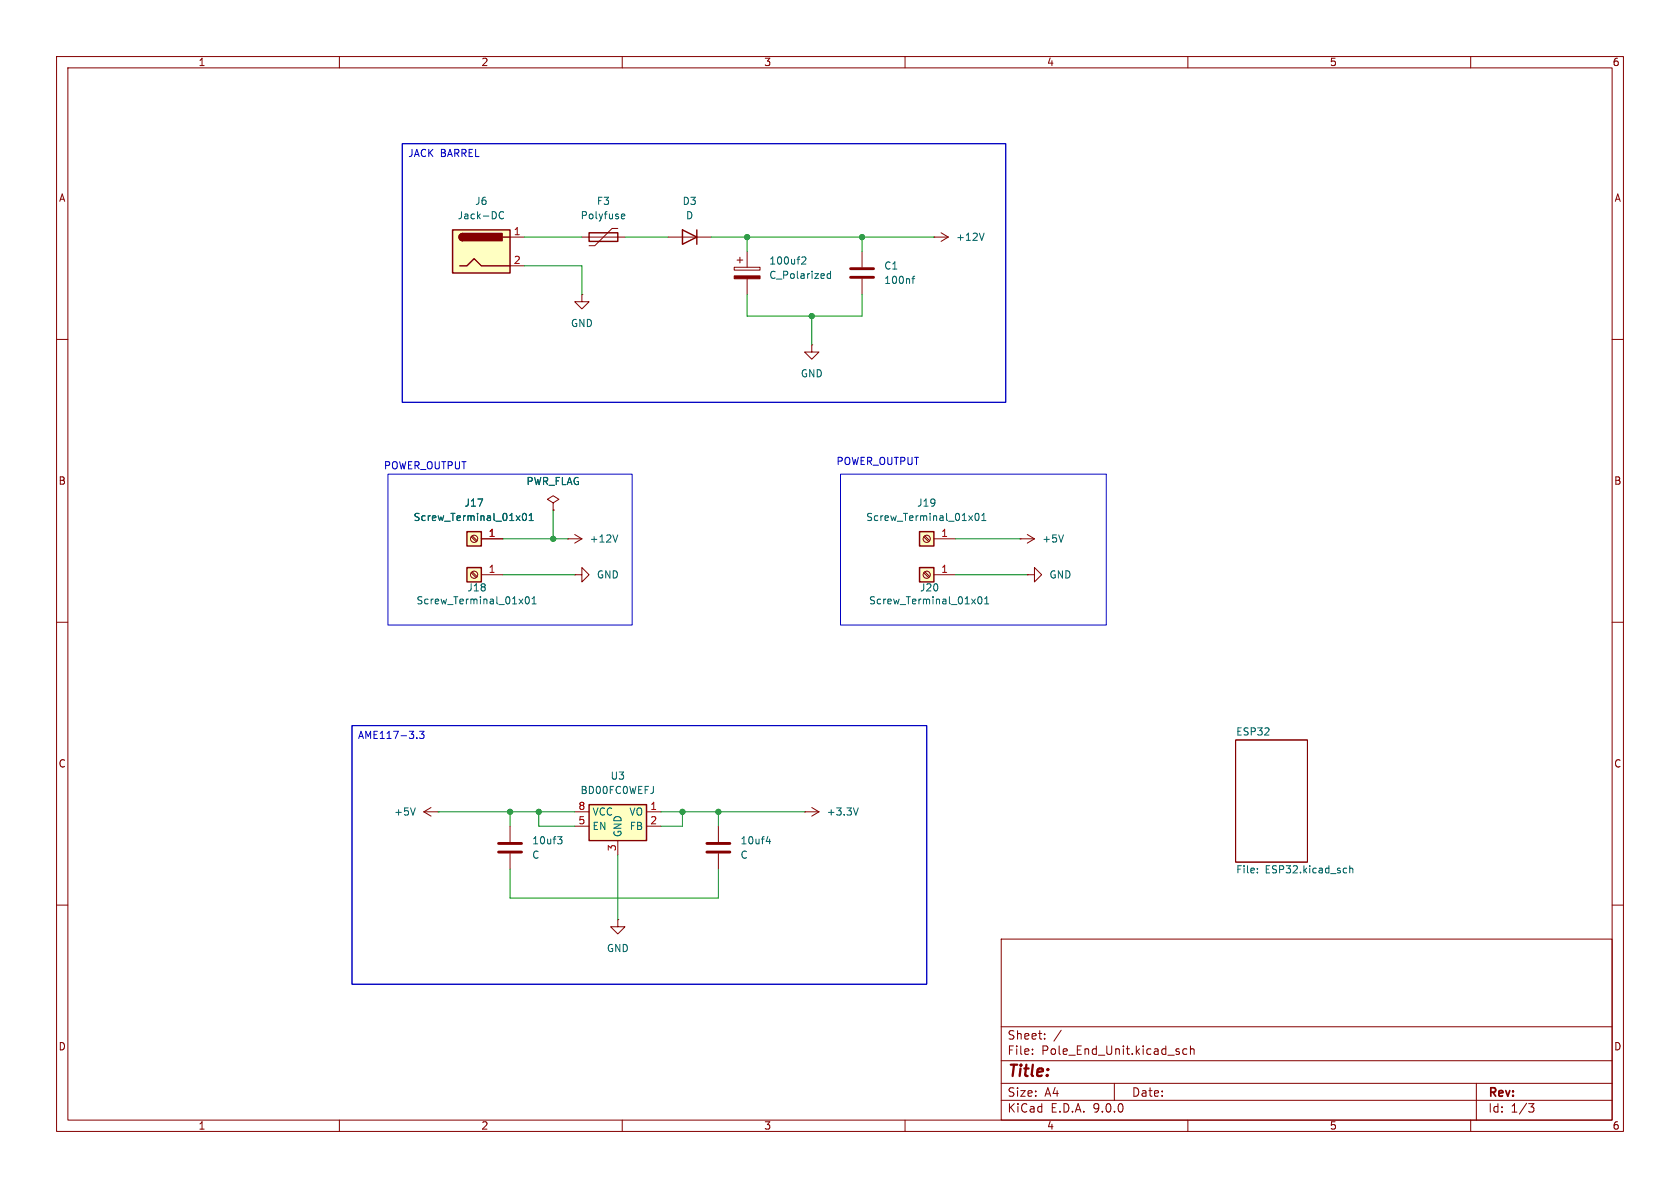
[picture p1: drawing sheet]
(kicad_sch
 (version 20250114)
 (generator "eeschema")
 (generator_version "9.0")
 (paper "A4")
 (lib_symbols
  (symbol "Connector:Jack-DC"
   (pin_names
    (offset 1.016)) (exclude_from_sim no) (in_bom yes) (on_board yes)
   (property "Reference" "J" (at 0 5.334 0) (effects (font (size 1.27 1.27))))
   (property "Value" "Jack-DC" (at 0 -5.08 0) (effects (font (size 1.27 1.27))))
   (property "Footprint" "" (at 1.27 -1.016 0) (effects (font (size 1.27 1.27)) (hide yes)))
   (property "Datasheet" "~" (at 1.27 -1.016 0) (effects (font (size 1.27 1.27)) (hide yes)))
   (property "Description" "DC Barrel Jack" (at 0 0 0) (effects (font (size 1.27 1.27)) (hide yes)))
   (symbol "Jack-DC_0_1"
    (rectangle (start -5.08 3.81) (end 5.08 -3.81) (stroke (width 0.254) (type default)) (fill (type background)))
    (polyline (pts (xy -3.81 -2.54) (xy -2.54 -2.54) (xy -1.27 -1.27) (xy 0 -2.54) (xy 2.54 -2.54) (xy 5.08 -2.54)) (stroke (width 0.254) (type default)) (fill (type none)))
    (arc (start -3.302 1.905) (mid -3.9343 2.54) (end -3.302 3.175) (stroke (width 0.254) (type default)) (fill (type none)))
    (arc (start -3.302 1.905) (mid -3.9343 2.54) (end -3.302 3.175) (stroke (width 0.254) (type default)) (fill (type outline)))
    (rectangle (start 3.683 3.175) (end -3.302 1.905) (stroke (width 0.254) (type default)) (fill (type outline)))
    (polyline (pts (xy 5.08 2.54) (xy 3.81 2.54)) (stroke (width 0.254) (type default)) (fill (type none))))
   (symbol "Jack-DC_1_1"
    (pin passive line (at 7.62 2.54 180) (length 2.54) (name "~" (effects (font (size 1.27 1.27)))) (number "1" (effects (font (size 1.27 1.27)))))
    (pin passive line (at 7.62 -2.54 180) (length 2.54) (name "~" (effects (font (size 1.27 1.27)))) (number "2" (effects (font (size 1.27 1.27))))))
   (embedded_fonts no))
  (symbol "Connector:Screw_Terminal_01x01"
   (pin_names
    (offset 1.016) (hide yes)) (exclude_from_sim no) (in_bom yes) (on_board yes)
   (property "Reference" "J" (at 0 2.54 0) (effects (font (size 1.27 1.27))))
   (property "Value" "Screw_Terminal_01x01" (at 0 -2.54 0) (effects (font (size 1.27 1.27))))
   (property "Footprint" "" (at 0 0 0) (effects (font (size 1.27 1.27)) (hide yes)))
   (property "Datasheet" "~" (at 0 0 0) (effects (font (size 1.27 1.27)) (hide yes)))
   (property "Description" "Generic screw terminal, single row, 01x01, script generated (kicad-library-utils/schlib/autogen/connector/)" (at 0 0 0) (effects (font (size 1.27 1.27)) (hide yes)))
   (symbol "Screw_Terminal_01x01_1_1"
    (rectangle (start -1.27 1.27) (end 1.27 -1.27) (stroke (width 0.254) (type default)) (fill (type background)))
    (polyline (pts (xy -0.5334 0.3302) (xy 0.3302 -0.508)) (stroke (width 0.1524) (type default)) (fill (type none)))
    (polyline (pts (xy -0.3556 0.508) (xy 0.508 -0.3302)) (stroke (width 0.1524) (type default)) (fill (type none)))
    (circle (center 0 0) (radius 0.635) (stroke (width 0.1524) (type default)) (fill (type none)))
    (pin passive line (at -5.08 0 0) (length 3.81) (name "Pin_1" (effects (font (size 1.27 1.27)))) (number "1" (effects (font (size 1.27 1.27))))))
   (embedded_fonts no))
  (symbol "Device:C"
   (pin_numbers (hide yes))
   (pin_names
    (offset 0.254)) (exclude_from_sim no) (in_bom yes) (on_board yes)
   (property "Reference" "C" (at 0.635 2.54 0) (effects (font (size 1.27 1.27)) (justify left)))
   (property "Value" "C" (at 0.635 -2.54 0) (effects (font (size 1.27 1.27)) (justify left)))
   (property "Footprint" "" (at 0.9652 -3.81 0) (effects (font (size 1.27 1.27)) (hide yes)))
   (property "Datasheet" "~" (at 0 0 0) (effects (font (size 1.27 1.27)) (hide yes)))
   (property "Description" "Unpolarized capacitor" (at 0 0 0) (effects (font (size 1.27 1.27)) (hide yes)))
   (symbol "C_0_1"
    (polyline (pts (xy -2.032 0.762) (xy 2.032 0.762)) (stroke (width 0.508) (type default)) (fill (type none)))
    (polyline (pts (xy -2.032 -0.762) (xy 2.032 -0.762)) (stroke (width 0.508) (type default)) (fill (type none))))
   (symbol "C_1_1"
    (pin passive line (at 0 3.81 270) (length 2.794) (name "~" (effects (font (size 1.27 1.27)))) (number "1" (effects (font (size 1.27 1.27)))))
    (pin passive line (at 0 -3.81 90) (length 2.794) (name "~" (effects (font (size 1.27 1.27)))) (number "2" (effects (font (size 1.27 1.27))))))
   (embedded_fonts no))
  (symbol "Device:C_Polarized"
   (pin_numbers (hide yes))
   (pin_names
    (offset 0.254)) (exclude_from_sim no) (in_bom yes) (on_board yes)
   (property "Reference" "C" (at 0.635 2.54 0) (effects (font (size 1.27 1.27)) (justify left)))
   (property "Value" "C_Polarized" (at 0.635 -2.54 0) (effects (font (size 1.27 1.27)) (justify left)))
   (property "Footprint" "" (at 0.9652 -3.81 0) (effects (font (size 1.27 1.27)) (hide yes)))
   (property "Datasheet" "~" (at 0 0 0) (effects (font (size 1.27 1.27)) (hide yes)))
   (property "Description" "Polarized capacitor" (at 0 0 0) (effects (font (size 1.27 1.27)) (hide yes)))
   (symbol "C_Polarized_0_1"
    (rectangle (start -2.286 0.508) (end 2.286 1.016) (stroke (width 0) (type default)) (fill (type none)))
    (polyline (pts (xy -1.778 2.286) (xy -0.762 2.286)) (stroke (width 0) (type default)) (fill (type none)))
    (polyline (pts (xy -1.27 2.794) (xy -1.27 1.778)) (stroke (width 0) (type default)) (fill (type none)))
    (rectangle (start 2.286 -0.508) (end -2.286 -1.016) (stroke (width 0) (type default)) (fill (type outline))))
   (symbol "C_Polarized_1_1"
    (pin passive line (at 0 3.81 270) (length 2.794) (name "~" (effects (font (size 1.27 1.27)))) (number "1" (effects (font (size 1.27 1.27)))))
    (pin passive line (at 0 -3.81 90) (length 2.794) (name "~" (effects (font (size 1.27 1.27)))) (number "2" (effects (font (size 1.27 1.27))))))
   (embedded_fonts no))
  (symbol "Device:D"
   (pin_numbers (hide yes))
   (pin_names
    (offset 1.016) (hide yes)) (exclude_from_sim no) (in_bom yes) (on_board yes)
   (property "Reference" "D" (at 0 2.54 0) (effects (font (size 1.27 1.27))))
   (property "Value" "D" (at 0 -2.54 0) (effects (font (size 1.27 1.27))))
   (property "Footprint" "" (at 0 0 0) (effects (font (size 1.27 1.27)) (hide yes)))
   (property "Datasheet" "~" (at 0 0 0) (effects (font (size 1.27 1.27)) (hide yes)))
   (property "Description" "Diode" (at 0 0 0) (effects (font (size 1.27 1.27)) (hide yes)))
   (property "Sim.Device" "D" (at 0 0 0) (effects (font (size 1.27 1.27)) (hide yes)))
   (property "Sim.Pins" "1=K 2=A" (at 0 0 0) (effects (font (size 1.27 1.27)) (hide yes)))
   (symbol "D_0_1"
    (polyline (pts (xy -1.27 1.27) (xy -1.27 -1.27)) (stroke (width 0.254) (type default)) (fill (type none)))
    (polyline (pts (xy 1.27 1.27) (xy 1.27 -1.27) (xy -1.27 0) (xy 1.27 1.27)) (stroke (width 0.254) (type default)) (fill (type none)))
    (polyline (pts (xy 1.27 0) (xy -1.27 0)) (stroke (width 0) (type default)) (fill (type none))))
   (symbol "D_1_1"
    (pin passive line (at -3.81 0 0) (length 2.54) (name "K" (effects (font (size 1.27 1.27)))) (number "1" (effects (font (size 1.27 1.27)))))
    (pin passive line (at 3.81 0 180) (length 2.54) (name "A" (effects (font (size 1.27 1.27)))) (number "2" (effects (font (size 1.27 1.27))))))
   (embedded_fonts no))
  (symbol "Device:Polyfuse"
   (pin_numbers (hide yes))
   (pin_names
    (offset 0)) (exclude_from_sim no) (in_bom yes) (on_board yes)
   (property "Reference" "F" (at -2.54 0 90) (effects (font (size 1.27 1.27))))
   (property "Value" "Polyfuse" (at 2.54 0 90) (effects (font (size 1.27 1.27))))
   (property "Footprint" "" (at 1.27 -5.08 0) (effects (font (size 1.27 1.27)) (justify left) (hide yes)))
   (property "Datasheet" "~" (at 0 0 0) (effects (font (size 1.27 1.27)) (hide yes)))
   (property "Description" "Resettable fuse, polymeric positive temperature coefficient" (at 0 0 0) (effects (font (size 1.27 1.27)) (hide yes)))
   (symbol "Polyfuse_0_1"
    (polyline (pts (xy -1.524 2.54) (xy -1.524 1.524) (xy 1.524 -1.524) (xy 1.524 -2.54)) (stroke (width 0) (type default)) (fill (type none)))
    (rectangle (start -0.762 2.54) (end 0.762 -2.54) (stroke (width 0.254) (type default)) (fill (type none)))
    (polyline (pts (xy 0 2.54) (xy 0 -2.54)) (stroke (width 0) (type default)) (fill (type none))))
   (symbol "Polyfuse_1_1"
    (pin passive line (at 0 3.81 270) (length 1.27) (name "~" (effects (font (size 1.27 1.27)))) (number "1" (effects (font (size 1.27 1.27)))))
    (pin passive line (at 0 -3.81 90) (length 1.27) (name "~" (effects (font (size 1.27 1.27)))) (number "2" (effects (font (size 1.27 1.27))))))
   (embedded_fonts no))
  (symbol "Regulator_Linear:BD00FC0WEFJ" (exclude_from_sim no) (in_bom yes) (on_board yes)
   (property "Reference" "U" (at 0 7.62 0) (effects (font (size 1.27 1.27))))
   (property "Value" "BD00FC0WEFJ" (at 0 5.08 0) (effects (font (size 1.27 1.27))))
   (property "Footprint" "Package_SO:HTSOP-8-1EP_3.9x4.9mm_P1.27mm_EP2.4x3.2mm" (at -10.16 2.54 0) (effects (font (size 1.27 1.27)) (hide yes)))
   (property "Datasheet" "https://fscdn.rohm.com/en/products/databook/datasheet/ic/power/linear_regulator/bdxxfc0wefj-e.pdf" (at 0 10.16 0) (effects (font (size 1.27 1.27)) (hide yes)))
   (property "Description" "1A, variable LDO regulator with OVP & TSP, with enable, HTSOP-J8" (at 0 0 0) (effects (font (size 1.27 1.27)) (hide yes)))
   (symbol "BD00FC0WEFJ_0_1"
    (rectangle (start -5.08 -5.08) (end 5.08 1.27) (stroke (width 0.254) (type default)) (fill (type background))))
   (symbol "BD00FC0WEFJ_1_1"
    (pin power_in line (at -7.62 0 0) (length 2.54) (name "VCC" (effects (font (size 1.27 1.27)))) (number "8" (effects (font (size 1.27 1.27)))))
    (pin input line (at -7.62 -2.54 0) (length 2.54) (name "EN" (effects (font (size 1.27 1.27)))) (number "5" (effects (font (size 1.27 1.27)))))
    (pin no_connect line (at -3.81 -5.08 90) (length 2.54) (hide yes) (name "NC" (effects (font (size 1.27 1.27)))) (number "4" (effects (font (size 1.27 1.27)))))
    (pin no_connect line (at -2.54 -5.08 90) (length 2.54) (hide yes) (name "NC" (effects (font (size 1.27 1.27)))) (number "6" (effects (font (size 1.27 1.27)))))
    (pin no_connect line (at -1.27 -5.08 90) (length 2.54) (hide yes) (name "NC" (effects (font (size 1.27 1.27)))) (number "7" (effects (font (size 1.27 1.27)))))
    (pin power_in line (at 0 -7.62 90) (length 2.54) (name "GND" (effects (font (size 1.27 1.27)))) (number "3" (effects (font (size 1.27 1.27)))))
    (pin passive line (at 0 -7.62 90) (length 2.54) (hide yes) (name "GND" (effects (font (size 1.27 1.27)))) (number "9" (effects (font (size 1.27 1.27)))))
    (pin power_out line (at 7.62 0 180) (length 2.54) (name "VO" (effects (font (size 1.27 1.27)))) (number "1" (effects (font (size 1.27 1.27)))))
    (pin input line (at 7.62 -2.54 180) (length 2.54) (name "FB" (effects (font (size 1.27 1.27)))) (number "2" (effects (font (size 1.27 1.27))))))
   (embedded_fonts no))
  (symbol "power:+12L"
   (power)
   (pin_numbers (hide yes))
   (pin_names
    (offset 0) (hide yes)) (exclude_from_sim no) (in_bom yes) (on_board yes)
   (property "Reference" "#PWR" (at 0 -3.81 0) (effects (font (size 1.27 1.27)) (hide yes)))
   (property "Value" "+12L" (at 0 3.556 0) (effects (font (size 1.27 1.27))))
   (property "Footprint" "" (at 0 0 0) (effects (font (size 1.27 1.27)) (hide yes)))
   (property "Datasheet" "" (at 0 0 0) (effects (font (size 1.27 1.27)) (hide yes)))
   (property "Description" "Power symbol creates a global label with name \"+12L\"" (at 0 0 0) (effects (font (size 1.27 1.27)) (hide yes)))
   (symbol "+12L_0_1"
    (polyline (pts (xy -0.762 1.27) (xy 0 2.54)) (stroke (width 0) (type default)) (fill (type none)))
    (polyline (pts (xy 0 2.54) (xy 0.762 1.27)) (stroke (width 0) (type default)) (fill (type none)))
    (polyline (pts (xy 0 0) (xy 0 2.54)) (stroke (width 0) (type default)) (fill (type none))))
   (symbol "+12L_1_1"
    (pin power_in line (at 0 0 90) (length 0) (name "~" (effects (font (size 1.27 1.27)))) (number "1" (effects (font (size 1.27 1.27))))))
   (embedded_fonts no))
  (symbol "power:+12V"
   (power)
   (pin_numbers (hide yes))
   (pin_names
    (offset 0) (hide yes)) (exclude_from_sim no) (in_bom yes) (on_board yes)
   (property "Reference" "#PWR" (at 0 -3.81 0) (effects (font (size 1.27 1.27)) (hide yes)))
   (property "Value" "+12V" (at 0 3.556 0) (effects (font (size 1.27 1.27))))
   (property "Footprint" "" (at 0 0 0) (effects (font (size 1.27 1.27)) (hide yes)))
   (property "Datasheet" "" (at 0 0 0) (effects (font (size 1.27 1.27)) (hide yes)))
   (property "Description" "Power symbol creates a global label with name \"+12V\"" (at 0 0 0) (effects (font (size 1.27 1.27)) (hide yes)))
   (symbol "+12V_0_1"
    (polyline (pts (xy -0.762 1.27) (xy 0 2.54)) (stroke (width 0) (type default)) (fill (type none)))
    (polyline (pts (xy 0 2.54) (xy 0.762 1.27)) (stroke (width 0) (type default)) (fill (type none)))
    (polyline (pts (xy 0 0) (xy 0 2.54)) (stroke (width 0) (type default)) (fill (type none))))
   (symbol "+12V_1_1"
    (pin power_in line (at 0 0 90) (length 0) (name "~" (effects (font (size 1.27 1.27)))) (number "1" (effects (font (size 1.27 1.27))))))
   (embedded_fonts no))
  (symbol "power:GND"
   (power)
   (pin_numbers (hide yes))
   (pin_names
    (offset 0) (hide yes)) (exclude_from_sim no) (in_bom yes) (on_board yes)
   (property "Reference" "#PWR" (at 0 -6.35 0) (effects (font (size 1.27 1.27)) (hide yes)))
   (property "Value" "GND" (at 0 -3.81 0) (effects (font (size 1.27 1.27))))
   (property "Footprint" "" (at 0 0 0) (effects (font (size 1.27 1.27)) (hide yes)))
   (property "Datasheet" "" (at 0 0 0) (effects (font (size 1.27 1.27)) (hide yes)))
   (property "Description" "Power symbol creates a global label with name \"GND\" , ground" (at 0 0 0) (effects (font (size 1.27 1.27)) (hide yes)))
   (symbol "GND_0_1"
    (polyline (pts (xy 0 0) (xy 0 -1.27) (xy 1.27 -1.27) (xy 0 -2.54) (xy -1.27 -1.27) (xy 0 -1.27)) (stroke (width 0) (type default)) (fill (type none))))
   (symbol "GND_1_1"
    (pin power_in line (at 0 0 270) (length 0) (name "~" (effects (font (size 1.27 1.27)))) (number "1" (effects (font (size 1.27 1.27))))))
   (embedded_fonts no))
  (symbol "power:PWR_FLAG"
   (power)
   (pin_numbers (hide yes))
   (pin_names
    (offset 0) (hide yes)) (exclude_from_sim no) (in_bom yes) (on_board yes)
   (property "Reference" "#FLG" (at 0 1.905 0) (effects (font (size 1.27 1.27)) (hide yes)))
   (property "Value" "PWR_FLAG" (at 0 3.81 0) (effects (font (size 1.27 1.27))))
   (property "Footprint" "" (at 0 0 0) (effects (font (size 1.27 1.27)) (hide yes)))
   (property "Datasheet" "~" (at 0 0 0) (effects (font (size 1.27 1.27)) (hide yes)))
   (property "Description" "Special symbol for telling ERC where power comes from" (at 0 0 0) (effects (font (size 1.27 1.27)) (hide yes)))
   (symbol "PWR_FLAG_0_0"
    (pin power_out line (at 0 0 90) (length 0) (name "~" (effects (font (size 1.27 1.27)))) (number "1" (effects (font (size 1.27 1.27))))))
   (symbol "PWR_FLAG_0_1"
    (polyline (pts (xy 0 0) (xy 0 1.27) (xy -1.016 1.905) (xy 0 2.54) (xy 1.016 1.905) (xy 0 1.27)) (stroke (width 0) (type default)) (fill (type none))))
   (embedded_fonts no)))
 (rectangle
  (start 148.59 83.82)
  (end 195.58 110.49)
  (stroke (width 0) (type default))
  (fill (type none)))
 (rectangle
  (start 68.58 83.82)
  (end 111.76 110.49)
  (stroke (width 0) (type default))
  (fill (type none)))
 (text "POWER_OUTPUT"
  (exclude_from_sim no)
  (at 155.194 81.788 0)
  (effects (font (size 1.27 1.27))))
 (text "POWER_OUTPUT"
  (exclude_from_sim no)
  (at 75.184 82.55 0)
  (effects (font (size 1.27 1.27))))
 (text_box "AME117-3.3"
  (exclude_from_sim no)
  (at 62.23 128.27 0)
  (size 101.6 45.72)
  (margins 0.9525 0.9525 0.9525 0.9525)
  (stroke (width 0) (type solid))
  (fill (type none))
  (effects (font (size 1.27 1.27)) (justify left top)))
 (text_box "JACK BARREL\n"
  (exclude_from_sim no)
  (at 71.12 25.4 0)
  (size 106.68 45.72)
  (margins 0.9525 0.9525 0.9525 0.9525)
  (stroke (width 0) (type solid))
  (fill (type none))
  (effects (font (size 1.27 1.27)) (justify left top)))
 (junction
  (at 90.17 143.51)
  (diameter 0)
  (color 0 0 0 0))
 (junction
  (at 152.4 41.91)
  (diameter 0)
  (color 0 0 0 0))
 (junction
  (at 127 143.51)
  (diameter 0)
  (color 0 0 0 0))
 (junction
  (at 120.65 143.51)
  (diameter 0)
  (color 0 0 0 0))
 (junction
  (at 95.25 143.51)
  (diameter 0)
  (color 0 0 0 0))
 (junction
  (at 132.08 41.91)
  (diameter 0)
  (color 0 0 0 0))
 (junction
  (at 143.51 55.88)
  (diameter 0)
  (color 0 0 0 0))
 (junction
  (at 97.79 95.25)
  (diameter 0)
  (color 0 0 0 0))
 (wire
  (pts (xy 127 143.51) (xy 142.24 143.51))
  (stroke (width 0) (type default)))
 (wire
  (pts (xy 102.87 46.99) (xy 102.87 52.07))
  (stroke (width 0) (type default)))
 (wire
  (pts (xy 132.08 41.91) (xy 132.08 44.45))
  (stroke (width 0) (type default)))
 (wire
  (pts (xy 90.17 143.51) (xy 95.25 143.51))
  (stroke (width 0) (type default)))
 (wire
  (pts (xy 109.22 151.13) (xy 109.22 162.56))
  (stroke (width 0) (type default)))
 (wire
  (pts (xy 97.79 90.17) (xy 97.79 95.25))
  (stroke (width 0) (type default)))
 (wire
  (pts (xy 127 158.75) (xy 127 153.67))
  (stroke (width 0) (type default)))
 (wire
  (pts (xy 110.49 41.91) (xy 118.11 41.91))
  (stroke (width 0) (type default)))
 (wire
  (pts (xy 132.08 55.88) (xy 143.51 55.88))
  (stroke (width 0) (type default)))
 (wire
  (pts (xy 95.25 143.51) (xy 101.6 143.51))
  (stroke (width 0) (type default)))
 (wire
  (pts (xy 92.71 46.99) (xy 102.87 46.99))
  (stroke (width 0) (type default)))
 (wire
  (pts (xy 101.6 146.05) (xy 95.25 146.05))
  (stroke (width 0) (type default)))
 (wire
  (pts (xy 90.17 158.75) (xy 127 158.75))
  (stroke (width 0) (type default)))
 (wire
  (pts (xy 88.9 101.6) (xy 101.6 101.6))
  (stroke (width 0) (type default)))
 (wire
  (pts (xy 77.47 143.51) (xy 90.17 143.51))
  (stroke (width 0) (type default)))
 (wire
  (pts (xy 116.84 146.05) (xy 120.65 146.05))
  (stroke (width 0) (type default)))
 (wire
  (pts (xy 97.79 95.25) (xy 100.33 95.25))
  (stroke (width 0) (type default)))
 (wire
  (pts (xy 127 143.51) (xy 127 146.05))
  (stroke (width 0) (type default)))
 (wire
  (pts (xy 152.4 41.91) (xy 152.4 44.45))
  (stroke (width 0) (type default)))
 (wire
  (pts (xy 116.84 143.51) (xy 120.65 143.51))
  (stroke (width 0) (type default)))
 (wire
  (pts (xy 125.73 41.91) (xy 132.08 41.91))
  (stroke (width 0) (type default)))
 (wire
  (pts (xy 168.91 95.25) (xy 180.34 95.25))
  (stroke (width 0) (type default)))
 (wire
  (pts (xy 152.4 52.07) (xy 152.4 55.88))
  (stroke (width 0) (type default)))
 (wire
  (pts (xy 120.65 146.05) (xy 120.65 143.51))
  (stroke (width 0) (type default)))
 (wire
  (pts (xy 143.51 55.88) (xy 143.51 60.96))
  (stroke (width 0) (type default)))
 (wire
  (pts (xy 132.08 41.91) (xy 152.4 41.91))
  (stroke (width 0) (type default)))
 (wire
  (pts (xy 90.17 153.67) (xy 90.17 158.75))
  (stroke (width 0) (type default)))
 (wire
  (pts (xy 168.91 101.6) (xy 181.61 101.6))
  (stroke (width 0) (type default)))
 (wire
  (pts (xy 120.65 143.51) (xy 127 143.51))
  (stroke (width 0) (type default)))
 (wire
  (pts (xy 152.4 41.91) (xy 165.1 41.91))
  (stroke (width 0) (type default)))
 (wire
  (pts (xy 143.51 55.88) (xy 152.4 55.88))
  (stroke (width 0) (type default)))
 (wire
  (pts (xy 88.9 95.25) (xy 97.79 95.25))
  (stroke (width 0) (type default)))
 (wire
  (pts (xy 92.71 41.91) (xy 102.87 41.91))
  (stroke (width 0) (type default)))
 (wire
  (pts (xy 132.08 52.07) (xy 132.08 55.88))
  (stroke (width 0) (type default)))
 (wire
  (pts (xy 90.17 143.51) (xy 90.17 146.05))
  (stroke (width 0) (type default)))
 (wire
  (pts (xy 95.25 146.05) (xy 95.25 143.51))
  (stroke (width 0) (type default)))
 (symbol
  (lib_id "power:PWR_FLAG")
  (at 97.79 90.17 0)
  (unit 1)
  (exclude_from_sim no)
  (in_bom yes)
  (on_board yes)
  (dnp no)
  (fields_autoplaced yes)
  (property "Reference" "#FLG01" (at 97.79 88.265 0) (effects (font (size 1.27 1.27)) (hide yes)))
  (property "Value" "PWR_FLAG" (at 97.79 85.09 0) (effects (font (size 1.27 1.27))))
  (property "Footprint" "" (at 97.79 90.17 0) (effects (font (size 1.27 1.27)) (hide yes)))
  (property "Datasheet" "~" (at 97.79 90.17 0) (effects (font (size 1.27 1.27)) (hide yes)))
  (property "Description" "Special symbol for telling ERC where power comes from" (at 97.79 90.17 0) (effects (font (size 1.27 1.27)) (hide yes)))
  (pin "1"))
 (symbol
  (lib_id "power:+12V")
  (at 100.33 95.25 270)
  (unit 1)
  (exclude_from_sim no)
  (in_bom yes)
  (on_board yes)
  (dnp no)
  (fields_autoplaced yes)
  (property "Reference" "#PWR014" (at 96.52 95.25 0) (effects (font (size 1.27 1.27)) (hide yes)))
  (property "Value" "+12V" (at 104.14 95.2499 90) (effects (font (size 1.27 1.27)) (justify left)))
  (property "Footprint" "" (at 100.33 95.25 0) (effects (font (size 1.27 1.27)) (hide yes)))
  (property "Datasheet" "" (at 100.33 95.25 0) (effects (font (size 1.27 1.27)) (hide yes)))
  (property "Description" "Power symbol creates a global label with name \"+12V\"" (at 100.33 95.25 0) (effects (font (size 1.27 1.27)) (hide yes)))
  (pin "1"))
 (symbol
  (lib_id "Regulator_Linear:BD00FC0WEFJ")
  (at 109.22 143.51 0)
  (unit 1)
  (exclude_from_sim no)
  (in_bom yes)
  (on_board yes)
  (dnp no)
  (fields_autoplaced yes)
  (property "Reference" "U3" (at 109.22 137.16 0) (effects (font (size 1.27 1.27))))
  (property "Value" "BD00FC0WEFJ" (at 109.22 139.7 0) (effects (font (size 1.27 1.27))))
  (property "Footprint" "Package_SO:HTSOP-8-1EP_3.9x4.9mm_P1.27mm_EP2.4x3.2mm" (at 99.06 140.97 0) (effects (font (size 1.27 1.27)) (hide yes)))
  (property "Datasheet" "https://fscdn.rohm.com/en/products/databook/datasheet/ic/power/linear_regulator/bdxxfc0wefj-e.pdf" (at 109.22 133.35 0) (effects (font (size 1.27 1.27)) (hide yes)))
  (property "Description" "1A, variable LDO regulator with OVP & TSP, with enable, HTSOP-J8" (at 109.22 143.51 0) (effects (font (size 1.27 1.27)) (hide yes)))
  (pin "2")
  (pin "6")
  (pin "9")
  (pin "4")
  (pin "7")
  (pin "5")
  (pin "8")
  (pin "1")
  (pin "3"))
 (symbol
  (lib_id "Connector:Screw_Terminal_01x01")
  (at 83.82 95.25 180)
  (unit 1)
  (exclude_from_sim no)
  (in_bom yes)
  (on_board yes)
  (dnp no)
  (fields_autoplaced yes)
  (property "Reference" "J17" (at 83.82 88.9 0) (effects (font (size 1.27 1.27))))
  (property "Value" "Screw_Terminal_01x01" (at 83.82 91.44 0) (effects (font (size 1.27 1.27))))
  (property "Footprint" "custom:TerminalBlock_1x01_P5.08mm" (at 83.82 95.25 0) (effects (font (size 1.27 1.27)) (hide yes)))
  (property "Datasheet" "~" (at 83.82 95.25 0) (effects (font (size 1.27 1.27)) (hide yes)))
  (property "Description" "Generic screw terminal, single row, 01x01, script generated (kicad-library-utils/schlib/autogen/connector/)" (at 83.82 95.25 0) (effects (font (size 1.27 1.27)) (hide yes)))
  (pin "1"))
 (symbol
  (lib_id "Device:D")
  (at 121.92 41.91 0)
  (mirror y)
  (unit 1)
  (exclude_from_sim no)
  (in_bom yes)
  (on_board yes)
  (dnp no)
  (property "Reference" "D3" (at 121.92 35.56 0) (effects (font (size 1.27 1.27))))
  (property "Value" "D" (at 121.92 38.1 0) (effects (font (size 1.27 1.27))))
  (property "Footprint" "" (at 121.92 41.91 0) (effects (font (size 1.27 1.27)) (hide yes)))
  (property "Datasheet" "~" (at 121.92 41.91 0) (effects (font (size 1.27 1.27)) (hide yes)))
  (property "Description" "Diode" (at 121.92 41.91 0) (effects (font (size 1.27 1.27)) (hide yes)))
  (property "Sim.Device" "D" (at 121.92 41.91 0) (effects (font (size 1.27 1.27)) (hide yes)))
  (property "Sim.Pins" "1=K 2=A" (at 121.92 41.91 0) (effects (font (size 1.27 1.27)) (hide yes)))
  (pin "1")
  (pin "2"))
 (symbol
  (lib_id "Device:C_Polarized")
  (at 132.08 48.26 0)
  (unit 1)
  (exclude_from_sim no)
  (in_bom yes)
  (on_board yes)
  (dnp no)
  (fields_autoplaced yes)
  (property "Reference" "100uf2" (at 135.89 46.1009 0) (effects (font (size 1.27 1.27)) (justify left)))
  (property "Value" "C_Polarized" (at 135.89 48.6409 0) (effects (font (size 1.27 1.27)) (justify left)))
  (property "Footprint" "" (at 133.0452 52.07 0) (effects (font (size 1.27 1.27)) (hide yes)))
  (property "Datasheet" "~" (at 132.08 48.26 0) (effects (font (size 1.27 1.27)) (hide yes)))
  (property "Description" "Polarized capacitor" (at 132.08 48.26 0) (effects (font (size 1.27 1.27)) (hide yes)))
  (pin "1")
  (pin "2"))
 (symbol
  (lib_id "power:GND")
  (at 181.61 101.6 90)
  (unit 1)
  (exclude_from_sim no)
  (in_bom yes)
  (on_board yes)
  (dnp no)
  (fields_autoplaced yes)
  (property "Reference" "#PWR034" (at 187.96 101.6 0) (effects (font (size 1.27 1.27)) (hide yes)))
  (property "Value" "GND" (at 185.42 101.5999 90) (effects (font (size 1.27 1.27)) (justify right)))
  (property "Footprint" "" (at 181.61 101.6 0) (effects (font (size 1.27 1.27)) (hide yes)))
  (property "Datasheet" "" (at 181.61 101.6 0) (effects (font (size 1.27 1.27)) (hide yes)))
  (property "Description" "Power symbol creates a global label with name \"GND\" , ground" (at 181.61 101.6 0) (effects (font (size 1.27 1.27)) (hide yes)))
  (pin "1"))
 (symbol
  (lib_id "Device:C")
  (at 90.17 149.86 0)
  (unit 1)
  (exclude_from_sim no)
  (in_bom yes)
  (on_board yes)
  (dnp no)
  (fields_autoplaced yes)
  (property "Reference" "10uf3" (at 93.98 148.5899 0) (effects (font (size 1.27 1.27)) (justify left)))
  (property "Value" "C" (at 93.98 151.1299 0) (effects (font (size 1.27 1.27)) (justify left)))
  (property "Footprint" "Capacitor_SMD:C_0603_1608Metric" (at 91.1352 153.67 0) (effects (font (size 1.27 1.27)) (hide yes)))
  (property "Datasheet" "~" (at 90.17 149.86 0) (effects (font (size 1.27 1.27)) (hide yes)))
  (property "Description" "Unpolarized capacitor" (at 90.17 149.86 0) (effects (font (size 1.27 1.27)) (hide yes)))
  (pin "1")
  (pin "2"))
 (symbol
  (lib_id "Connector:Jack-DC")
  (at 85.09 44.45 0)
  (unit 1)
  (exclude_from_sim no)
  (in_bom yes)
  (on_board yes)
  (dnp no)
  (fields_autoplaced yes)
  (property "Reference" "J6" (at 85.09 35.56 0) (effects (font (size 1.27 1.27))))
  (property "Value" "Jack-DC" (at 85.09 38.1 0) (effects (font (size 1.27 1.27))))
  (property "Footprint" "" (at 86.36 45.466 0) (effects (font (size 1.27 1.27)) (hide yes)))
  (property "Datasheet" "~" (at 86.36 45.466 0) (effects (font (size 1.27 1.27)) (hide yes)))
  (property "Description" "DC Barrel Jack" (at 85.09 44.45 0) (effects (font (size 1.27 1.27)) (hide yes)))
  (pin "1")
  (pin "2"))
 (symbol
  (lib_id "power:GND")
  (at 101.6 101.6 90)
  (unit 1)
  (exclude_from_sim no)
  (in_bom yes)
  (on_board yes)
  (dnp no)
  (fields_autoplaced yes)
  (property "Reference" "#PWR031" (at 107.95 101.6 0) (effects (font (size 1.27 1.27)) (hide yes)))
  (property "Value" "GND" (at 105.41 101.5999 90) (effects (font (size 1.27 1.27)) (justify right)))
  (property "Footprint" "" (at 101.6 101.6 0) (effects (font (size 1.27 1.27)) (hide yes)))
  (property "Datasheet" "" (at 101.6 101.6 0) (effects (font (size 1.27 1.27)) (hide yes)))
  (property "Description" "Power symbol creates a global label with name \"GND\" , ground" (at 101.6 101.6 0) (effects (font (size 1.27 1.27)) (hide yes)))
  (pin "1"))
 (symbol
  (lib_id "power:GND")
  (at 143.51 60.96 0)
  (unit 1)
  (exclude_from_sim no)
  (in_bom yes)
  (on_board yes)
  (dnp no)
  (fields_autoplaced yes)
  (property "Reference" "#PWR015" (at 143.51 67.31 0) (effects (font (size 1.27 1.27)) (hide yes)))
  (property "Value" "GND" (at 143.51 66.04 0) (effects (font (size 1.27 1.27))))
  (property "Footprint" "" (at 143.51 60.96 0) (effects (font (size 1.27 1.27)) (hide yes)))
  (property "Datasheet" "" (at 143.51 60.96 0) (effects (font (size 1.27 1.27)) (hide yes)))
  (property "Description" "Power symbol creates a global label with name \"GND\" , ground" (at 143.51 60.96 0) (effects (font (size 1.27 1.27)) (hide yes)))
  (pin "1"))
 (symbol
  (lib_id "Device:C")
  (at 127 149.86 0)
  (unit 1)
  (exclude_from_sim no)
  (in_bom yes)
  (on_board yes)
  (dnp no)
  (fields_autoplaced yes)
  (property "Reference" "10uf4" (at 130.81 148.5899 0) (effects (font (size 1.27 1.27)) (justify left)))
  (property "Value" "C" (at 130.81 151.1299 0) (effects (font (size 1.27 1.27)) (justify left)))
  (property "Footprint" "Capacitor_SMD:C_0603_1608Metric" (at 127.9652 153.67 0) (effects (font (size 1.27 1.27)) (hide yes)))
  (property "Datasheet" "~" (at 127 149.86 0) (effects (font (size 1.27 1.27)) (hide yes)))
  (property "Description" "Unpolarized capacitor" (at 127 149.86 0) (effects (font (size 1.27 1.27)) (hide yes)))
  (pin "1")
  (pin "2"))
 (symbol
  (lib_id "power:+12V")
  (at 180.34 95.25 270)
  (unit 1)
  (exclude_from_sim no)
  (in_bom yes)
  (on_board yes)
  (dnp no)
  (fields_autoplaced yes)
  (property "Reference" "#PWR024" (at 176.53 95.25 0) (effects (font (size 1.27 1.27)) (hide yes)))
  (property "Value" "+5V" (at 184.15 95.2499 90) (effects (font (size 1.27 1.27)) (justify left)))
  (property "Footprint" "" (at 180.34 95.25 0) (effects (font (size 1.27 1.27)) (hide yes)))
  (property "Datasheet" "" (at 180.34 95.25 0) (effects (font (size 1.27 1.27)) (hide yes)))
  (property "Description" "Power symbol creates a global label with name \"+12V\"" (at 180.34 95.25 0) (effects (font (size 1.27 1.27)) (hide yes)))
  (pin "1"))
 (symbol
  (lib_id "power:+12V")
  (at 77.47 143.51 90)
  (unit 1)
  (exclude_from_sim no)
  (in_bom yes)
  (on_board yes)
  (dnp no)
  (fields_autoplaced yes)
  (property "Reference" "#PWR027" (at 81.28 143.51 0) (effects (font (size 1.27 1.27)) (hide yes)))
  (property "Value" "+5V" (at 73.66 143.5099 90) (effects (font (size 1.27 1.27)) (justify left)))
  (property "Footprint" "" (at 77.47 143.51 0) (effects (font (size 1.27 1.27)) (hide yes)))
  (property "Datasheet" "" (at 77.47 143.51 0) (effects (font (size 1.27 1.27)) (hide yes)))
  (property "Description" "Power symbol creates a global label with name \"+12V\"" (at 77.47 143.51 0) (effects (font (size 1.27 1.27)) (hide yes)))
  (pin "1"))
 (symbol
  (lib_id "Connector:Screw_Terminal_01x01")
  (at 83.82 101.6 180)
  (unit 1)
  (exclude_from_sim no)
  (in_bom yes)
  (on_board yes)
  (dnp no)
  (property "Reference" "J18" (at 84.328 103.886 0) (effects (font (size 1.27 1.27))))
  (property "Value" "Screw_Terminal_01x01" (at 84.328 106.172 0) (effects (font (size 1.27 1.27))))
  (property "Footprint" "custom:TerminalBlock_1x01_P5.08mm" (at 83.82 101.6 0) (effects (font (size 1.27 1.27)) (hide yes)))
  (property "Datasheet" "~" (at 83.82 101.6 0) (effects (font (size 1.27 1.27)) (hide yes)))
  (property "Description" "Generic screw terminal, single row, 01x01, script generated (kicad-library-utils/schlib/autogen/connector/)" (at 83.82 101.6 0) (effects (font (size 1.27 1.27)) (hide yes)))
  (pin "1"))
 (symbol
  (lib_id "Connector:Screw_Terminal_01x01")
  (at 163.83 95.25 180)
  (unit 1)
  (exclude_from_sim no)
  (in_bom yes)
  (on_board yes)
  (dnp no)
  (fields_autoplaced yes)
  (property "Reference" "J19" (at 163.83 88.9 0) (effects (font (size 1.27 1.27))))
  (property "Value" "Screw_Terminal_01x01" (at 163.83 91.44 0) (effects (font (size 1.27 1.27))))
  (property "Footprint" "custom:TerminalBlock_1x01_P5.08mm" (at 163.83 95.25 0) (effects (font (size 1.27 1.27)) (hide yes)))
  (property "Datasheet" "~" (at 163.83 95.25 0) (effects (font (size 1.27 1.27)) (hide yes)))
  (property "Description" "Generic screw terminal, single row, 01x01, script generated (kicad-library-utils/schlib/autogen/connector/)" (at 163.83 95.25 0) (effects (font (size 1.27 1.27)) (hide yes)))
  (pin "1"))
 (symbol
  (lib_id "power:+12L")
  (at 165.1 41.91 270)
  (unit 1)
  (exclude_from_sim no)
  (in_bom yes)
  (on_board yes)
  (dnp no)
  (fields_autoplaced yes)
  (property "Reference" "#PWR025" (at 161.29 41.91 0) (effects (font (size 1.27 1.27)) (hide yes)))
  (property "Value" "+12V" (at 168.91 41.9099 90) (effects (font (size 1.27 1.27)) (justify left)))
  (property "Footprint" "" (at 165.1 41.91 0) (effects (font (size 1.27 1.27)) (hide yes)))
  (property "Datasheet" "" (at 165.1 41.91 0) (effects (font (size 1.27 1.27)) (hide yes)))
  (property "Description" "Power symbol creates a global label with name \"+12L\"" (at 165.1 41.91 0) (effects (font (size 1.27 1.27)) (hide yes)))
  (pin "1"))
 (symbol
  (lib_id "power:GND")
  (at 109.22 162.56 0)
  (unit 1)
  (exclude_from_sim no)
  (in_bom yes)
  (on_board yes)
  (dnp no)
  (fields_autoplaced yes)
  (property "Reference" "#PWR036" (at 109.22 168.91 0) (effects (font (size 1.27 1.27)) (hide yes)))
  (property "Value" "GND" (at 109.22 167.64 0) (effects (font (size 1.27 1.27))))
  (property "Footprint" "" (at 109.22 162.56 0) (effects (font (size 1.27 1.27)) (hide yes)))
  (property "Datasheet" "" (at 109.22 162.56 0) (effects (font (size 1.27 1.27)) (hide yes)))
  (property "Description" "Power symbol creates a global label with name \"GND\" , ground" (at 109.22 162.56 0) (effects (font (size 1.27 1.27)) (hide yes)))
  (pin "1"))
 (symbol
  (lib_id "power:GND")
  (at 102.87 52.07 0)
  (unit 1)
  (exclude_from_sim no)
  (in_bom yes)
  (on_board yes)
  (dnp no)
  (fields_autoplaced yes)
  (property "Reference" "#PWR012" (at 102.87 58.42 0) (effects (font (size 1.27 1.27)) (hide yes)))
  (property "Value" "GND" (at 102.87 57.15 0) (effects (font (size 1.27 1.27))))
  (property "Footprint" "" (at 102.87 52.07 0) (effects (font (size 1.27 1.27)) (hide yes)))
  (property "Datasheet" "" (at 102.87 52.07 0) (effects (font (size 1.27 1.27)) (hide yes)))
  (property "Description" "Power symbol creates a global label with name \"GND\" , ground" (at 102.87 52.07 0) (effects (font (size 1.27 1.27)) (hide yes)))
  (pin "1"))
 (symbol
  (lib_id "Device:C")
  (at 152.4 48.26 0)
  (unit 1)
  (exclude_from_sim no)
  (in_bom yes)
  (on_board yes)
  (dnp no)
  (fields_autoplaced yes)
  (property "Reference" "C1" (at 156.21 46.9899 0) (effects (font (size 1.27 1.27)) (justify left)))
  (property "Value" "100nf" (at 156.21 49.5299 0) (effects (font (size 1.27 1.27)) (justify left)))
  (property "Footprint" "" (at 153.3652 52.07 0) (effects (font (size 1.27 1.27)) (hide yes)))
  (property "Datasheet" "~" (at 152.4 48.26 0) (effects (font (size 1.27 1.27)) (hide yes)))
  (property "Description" "Unpolarized capacitor" (at 152.4 48.26 0) (effects (font (size 1.27 1.27)) (hide yes)))
  (pin "1")
  (pin "2"))
 (symbol
  (lib_id "Connector:Screw_Terminal_01x01")
  (at 163.83 101.6 180)
  (unit 1)
  (exclude_from_sim no)
  (in_bom yes)
  (on_board yes)
  (dnp no)
  (property "Reference" "J20" (at 164.338 103.886 0) (effects (font (size 1.27 1.27))))
  (property "Value" "Screw_Terminal_01x01" (at 164.338 106.172 0) (effects (font (size 1.27 1.27))))
  (property "Footprint" "custom:TerminalBlock_1x01_P5.08mm" (at 163.83 101.6 0) (effects (font (size 1.27 1.27)) (hide yes)))
  (property "Datasheet" "~" (at 163.83 101.6 0) (effects (font (size 1.27 1.27)) (hide yes)))
  (property "Description" "Generic screw terminal, single row, 01x01, script generated (kicad-library-utils/schlib/autogen/connector/)" (at 163.83 101.6 0) (effects (font (size 1.27 1.27)) (hide yes)))
  (pin "1"))
 (symbol
  (lib_id "power:+12L")
  (at 142.24 143.51 270)
  (unit 1)
  (exclude_from_sim no)
  (in_bom yes)
  (on_board yes)
  (dnp no)
  (fields_autoplaced yes)
  (property "Reference" "#PWR011" (at 138.43 143.51 0) (effects (font (size 1.27 1.27)) (hide yes)))
  (property "Value" "+3.3V" (at 146.05 143.5099 90) (effects (font (size 1.27 1.27)) (justify left)))
  (property "Footprint" "" (at 142.24 143.51 0) (effects (font (size 1.27 1.27)) (hide yes)))
  (property "Datasheet" "" (at 142.24 143.51 0) (effects (font (size 1.27 1.27)) (hide yes)))
  (property "Description" "Power symbol creates a global label with name \"+12L\"" (at 142.24 143.51 0) (effects (font (size 1.27 1.27)) (hide yes)))
  (pin "1"))
 (symbol
  (lib_id "Device:Polyfuse")
  (at 106.68 41.91 90)
  (unit 1)
  (exclude_from_sim no)
  (in_bom yes)
  (on_board yes)
  (dnp no)
  (fields_autoplaced yes)
  (property "Reference" "F3" (at 106.68 35.56 90) (effects (font (size 1.27 1.27))))
  (property "Value" "Polyfuse" (at 106.68 38.1 90) (effects (font (size 1.27 1.27))))
  (property "Footprint" "" (at 111.76 40.64 0) (effects (font (size 1.27 1.27)) (justify left) (hide yes)))
  (property "Datasheet" "~" (at 106.68 41.91 0) (effects (font (size 1.27 1.27)) (hide yes)))
  (property "Description" "Resettable fuse, polymeric positive temperature coefficient" (at 106.68 41.91 0) (effects (font (size 1.27 1.27)) (hide yes)))
  (pin "1")
  (pin "2"))
 (sheet
  (at 218.44 130.81)
  (size 12.7 21.59)
  (exclude_from_sim no)
  (in_bom yes)
  (on_board yes)
  (dnp no)
  (fields_autoplaced yes)
  (stroke (width 0.1524) (type solid))
  (fill (color 0 0 0 0.0000))
  (property "Sheetname" "ESP32" (at 218.44 130.0984 0) (effects (font (size 1.27 1.27)) (justify left bottom)))
  (property "Sheetfile" "ESP32.kicad_sch" (at 218.44 152.9846 0) (effects (font (size 1.27 1.27)) (justify left top))))
 (sheet_instances
  (path ""
   (page "1")))
 (embedded_fonts no))
